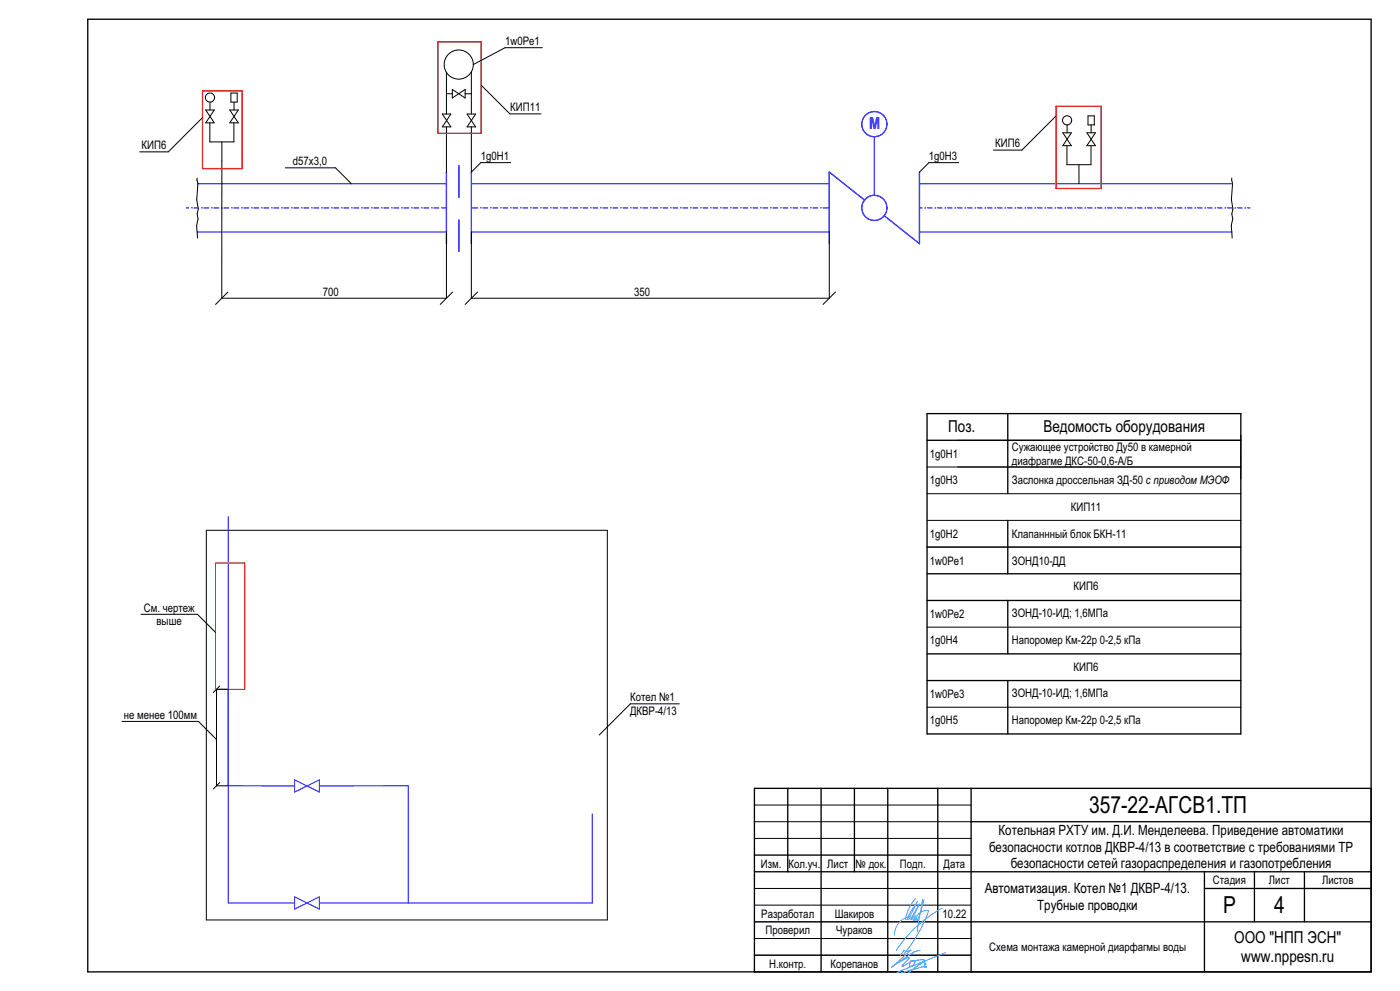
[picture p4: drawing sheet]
<svg xmlns="http://www.w3.org/2000/svg" width="420mm" height="297mm" viewBox="0 0 420 297" stroke-linecap="round" stroke-linejoin="round" font-family="sans-serif">
<g fill="none" stroke="#000" stroke-width=".3">
<path d="M162.7 14.3h-11.2l-9.5 5M60.8 35.2l-10.3 10.3h-8.6M61.7 33h2.6l-2.6 3.8h2.6zM62.9 36.8v5.7h7.3v-5.7M63 30.6v2.4M68.9 33h2.6l-2.6 3.8h2.6zM69.3 27.9h1.9v2.7h-1.9zM70.2 30.6v2.4M132.7 34.2l2.6 3.8h-2.6l2.6-3.8zM133.9 21.7v12.5M133.9 38v13.6M133.9 28.1h1.8"/>
<path d="M135.7 26.8v2.6l3.8-2.6v2.6zM139.5 28.1h1.9M140.1 34.2h2.6l-2.6 3.8h2.6zM141.4 38v13.6l2.8-2.9h9M141.4 21.5v12.7M144.4 25.5l8.6 8.6h9.3M316.8 34.7l-10.2 10.3h-8.6M318.9 39.8h2.5l-2.5 3.9h2.5zM320.1 37.4v2.4M326.1 39.8l2.5 3.9h-2.5l2.5-3.9zM326.4 34.7h1.9v2.7h-1.9zM327.3 37.4v2.4"/>
<path d="M59.1 53.4l.3 1.5-.4 4.9 .5 2.8-.4 1.5 .3 1.5-.4 2 .3 3.7M66.6 42.5l-.1 46.9h67.4v-19.9M85.6 50.3h15.1l4.7 4.8M287.6 48.7h-8.9l-2.9 2.9M320.1 43.7v5.7h7.2v-5.7M323.7 49.4v5.7M369.5 53.4l.3 1.5-.4 4.9 .5 2.8-.4 1.5 .3 1.5-.4 2 .3 3.7M141.4 69.5v19.9h107.4v-19.9M68.4 87.5l-3.7 3.7M135.8 87.5l-3.7 3.7M143.3 87.5l-3.7 3.7M250.6 87.5l-3.7 3.7"/>
<path d="M278.1 140h94.1M287.3 132h84.9M372.2 130.5v13.1M61.9 158.9h120.3v116.8h-120.3zM278.1 148h94.1M278.1 156h94.1M278.1 164h94.1M42.3 184.1h16.9l5.4 5.4M278.1 188h94.1M36.6 216.2h22.9l5.4 5.4M65.9 205.6l-1.9 1.9M68.5 206.6h-3.6v28.9h3.6"/>
<path d="M203.8 210.9h-14.7l-9.3 9.4M278.1 212h94.1M65.9 234.5l-1.9 2M226.3 251.3h65M226.3 246.3h65M226.3 241.3h65M226.3 276.3h65M226.3 271.3h65M226.3 266.3h65M226.3 286.3h65M226.3 281.3h65"/>
<circle cx="137.6" cy="19.3" r="4.4"/>
<circle cx="63" cy="29.2" r="1.37"/>
<circle cx="320.1" cy="36.1" r="1.37"/>
</g>
<g fill="none" stroke="#000" stroke-width=".4">
<path d="M26.3 5.8h385v285.5h-385zM278.1 132h94.1M278.1 124h94.1v96h-94.1zM302.3 124v24M302.3 156v16M278.1 172h94.1M278.1 180h94.1M302.3 180v16M278.1 196h94.1M278.1 204h94.1M302.3 204v16M236.3 236.3v25"/>
<path d="M246.3 236.3v55M256.3 236.3v25M266.3 236.3v55M281.3 236.3v55M291.3 236.3v55M411.3 236.3h-185v55M226.3 256.3h65M291.3 246.3h120M226.3 261.3h185M291.3 276.3h120M361.3 261.3v30M361.3 266.3h50"/>
<path d="M376.3 261.3v15M391.3 261.3v15"/>
</g>
<g fill="none" stroke="#40a5ff" stroke-width=".3">
<path d="M273.5 275.6l2.3-4.7-2.7 4.8M273.6 275.5a.67 .67 0 0 0-.8-.8 5.7 5.7 0 0 0-4.5 5.6M274 275.7l.5-.2a3.7 3.7 0 0 1 4.1-2.6 42.6 42.6 0 0 1-7.7 13.3M274.2 275.4l-.2 .3M274.6 269.3a13.1 13.1 0 0 0-3 6.3M274.7 274.5a.64 .64 0 0 1 .2 .8 .64 .64 0 0 1-.7 .4zM274.8 270.9a15.6 15.6 0 0 0-2.7 4.8M275 274.8l-.2 1M275.3 270l-2.7 5.6M276 274.1l-.8 1.7M276.2 273.3l-.7 3-.2 2.9M276.8 269.6l-.6 3.7"/>
<path d="M277.2 269.6l-1 3.7M282.6 272.2a38.5 38.5 0 0 0-13.8 12.7M267.9 289.5h.1M271.2 284.8l-1.1 1.6M271.2 284.8h.1M273.2 288.3l-2.2 1.2h-.3l2-2.2-.2-.3-3.9 2.1M273.2 288.3h.1M273.2 288.3l-.4 .9 .1 .3 .5 .1 .9-.8M273.2 284.8a1.59 1.59 0 0 1-2 0M273.2 284.8h.1M273.2 284.8l-5.3 4.7M274.3 288.8h.1"/>
<path d="M275.9 284.8v.1M275.9 284.8l-1.7 .5-6.7 4.6 .4-.4M275.9 284.9h.1M276.9 288.4h.1M276.9 288.4l-4.4 3.1 4.8-3.7-.6-.2-3.4 .5a.71 .71 0 0 1 1.2 .1l-.2 .6M277.2 288.4h-.3M277.2 288.4h.1M277.2 288.4l.3 .6M277.5 289h.1M277.5 289l-.2 .8 .3 .2 .3-.2-.2-.2-7.3 1.9M283.6 285.5l-14.6 6"/>
</g>
<g fill="none" stroke="#00f" stroke-width=".3">
<path d="M59.2 55.1h74.7M141.4 55.1h107.4M275.8 55.1h93.8M55.8 62.3h.8M57.4 62.3h.1M58.1 62.3h1.5M59.2 69.5h74.7M60.4 62.3h.1M61.1 62.3h1.5M63.4 62.3h.1M64.1 62.3h1.5M66.4 62.3h.1"/>
<path d="M67.1 62.3h1.5M69.4 62.3h.1M70.1 62.3h1.5M72.4 62.3h.1M73.1 62.3h1.5M75.4 62.3h.1M76.1 62.3h1.5M78.4 62.3h.1M79.1 62.3h1.5M81.4 62.3h.1M82.1 62.3h1.5M84.4 62.3h.1"/>
<path d="M85.1 62.3h1.5M87.4 62.3h.1M88.1 62.3h1.5M90.4 62.3h.1M91.1 62.3h1.5M93.4 62.3h.1M94.1 62.3h1.5M96.4 62.3h.1M97.1 62.3h1.5M99.4 62.3h.1M100.1 62.3h1.5M102.4 62.3h.1"/>
<path d="M103.1 62.3h1.5M105.4 62.3h.1M106.1 62.3h1.5M108.4 62.3h.1M109.1 62.3h1.5M111.4 62.3h.1M112.1 62.3h1.5M114.4 62.3h.1M115.1 62.3h1.5M117.4 62.3h.1M118.1 62.3h1.5M120.4 62.3h.1"/>
<path d="M121.1 62.3h1.5M123.4 62.3h.1M124.1 62.3h1.5M126.4 62.3h.1M127.1 62.3h1.5M129.4 62.3h.1M130.1 62.3h1.5M132.4 62.3h1.5M141.4 69.5h107.4M141.4 62.3h1.9M144.1 62.3h.1M144.8 62.3h1.5"/>
<path d="M147.1 62.3h.1M147.8 62.3h1.5M150.1 62.3h.1M150.8 62.3h1.5M153.1 62.3h.1M153.8 62.3h1.5M156.1 62.3h.1M156.8 62.3h1.5M159.1 62.3h.1M159.8 62.3h1.5M162.1 62.3h.1M162.8 62.3h1.5"/>
<path d="M165.1 62.3h.1M165.8 62.3h1.5M168.1 62.3h.1M168.8 62.3h1.5M171.1 62.3h.1M171.8 62.3h1.5M174.1 62.3h.1M174.8 62.3h1.5M177.1 62.3h.1M177.8 62.3h1.5M180.1 62.3h.1M180.8 62.3h1.5"/>
<path d="M183.1 62.3h.1M183.8 62.3h1.5M186.1 62.3h.1M186.8 62.3h1.5M189.1 62.3h.1M189.8 62.3h1.5M192.1 62.3h.1M192.8 62.3h1.5M195.1 62.3h.1M195.8 62.3h1.5M198.1 62.3h.1M198.8 62.3h1.5"/>
<path d="M201.1 62.3h.1M201.8 62.3h1.5M204.1 62.3h.1M204.8 62.3h1.5M207.1 62.3h.1M207.8 62.3h1.5M210.1 62.3h.1M210.8 62.3h1.5M213.1 62.3h.1M213.8 62.3h1.5M216.1 62.3h.1M216.8 62.3h1.5"/>
<path d="M219.1 62.3h.1M219.8 62.3h1.5M222.1 62.3h.1M222.8 62.3h1.5M225.1 62.3h.1M225.8 62.3h1.5M228.1 62.3h.1M228.8 62.3h1.5M231.1 62.3h.1M231.8 62.3h1.5M234.1 62.3h.1M234.8 62.3h1.5"/>
<path d="M237.1 62.3h.1M237.8 62.3h1.5M240.1 62.3h.1M240.8 62.3h1.5M243.1 62.3h.1M243.8 62.3h1.5M246.1 62.3h.1M246.8 62.3h2M275.8 69.5h93.8M275.8 62.3h.9M277.4 62.3h.1M278.2 62.3h1.5"/>
<path d="M280.4 62.3h.1M281.2 62.3h1.5M283.4 62.3h.1M284.2 62.3h1.5M286.4 62.3h.1M287.2 62.3h1.5M289.4 62.3h.1M290.2 62.3h1.5M292.4 62.3h.1M293.2 62.3h1.5M295.4 62.3h.1M296.2 62.3h1.5"/>
<path d="M298.4 62.3h.1M299.2 62.3h1.5M301.4 62.3h.1M302.2 62.3h1.5M304.4 62.3h.1M305.2 62.3h1.5M307.4 62.3h.1M308.2 62.3h1.5M310.4 62.3h.1M311.2 62.3h1.5M313.4 62.3h.1M314.2 62.3h1.5"/>
<path d="M316.4 62.3h.1M317.2 62.3h1.5M319.4 62.3h.1M320.2 62.3h1.5M322.4 62.3h.1M323.2 62.3h1.5M325.4 62.3h.1M326.2 62.3h1.5M328.4 62.3h.1M329.2 62.3h1.5M331.4 62.3h.1M332.2 62.3h1.5"/>
<path d="M334.4 62.3h.1M335.2 62.3h1.5M337.4 62.3h.1M338.2 62.3h1.5M340.4 62.3h.1M341.2 62.3h1.5M343.4 62.3h.1M344.2 62.3h1.5M346.4 62.3h.1M347.2 62.3h1.5M349.4 62.3h.1M350.2 62.3h1.5"/>
<path d="M352.4 62.3h.1M353.2 62.3h1.5M355.4 62.3h.1M356.2 62.3h1.5M358.4 62.3h.1M359.2 62.3h1.5M361.4 62.3h.1M362.2 62.3h1.5M364.4 62.3h.1M365.2 62.3h1.5M367.4 62.3h.1M368.2 62.3h1.5"/>
<path d="M370.4 62.3h.1M371.2 62.3h1.5M373.4 62.3h.1M374.2 62.3h.8M68.5 154.8v115.8h19.9M68.5 235.5h19.9M88.4 233.7l7.4 3.7v-3.7l-7.4 3.7zM95.8 235.5h26.7v35.1M177.7 243.9v26.7h-81.9M88.4 268.8v3.6l7.4-3.6v3.6z"/>
</g>
<g fill="none" stroke="#00f" stroke-width=".4">
<path d="M133.9 51.6v21.4M137.7 49.6v9.6M141.4 51.6v21.4M259.4 60l-10.6-8.4v21.4M262.3 41v17.5M275.8 51.6v21.4l-10.5-8.4M137.7 65.9v9.5"/>
<circle cx="262.3" cy="37.2" r="3.8"/>
<circle cx="262.3" cy="62.3" r="3.8"/>
</g>
<path d="M131.4 12.6h13v27.3h-13zM60.8 27.2h11.8v23.3h-11.8zM316.8 31.9h13.6v24.6h-13.6z" fill="none" stroke="#f00" stroke-width=".4"/>
<path d="M64.6 168.7h8.8v37.9h-8.8z" fill="none" stroke="#f00" stroke-width=".3"/>
<g font-size="7.1">
<text x="326.7" y="243.8">357-22-АГСВ1.ТП</text>
<text x="366.9" y="273.8">P</text>
<text x="382.2" y="273.8">4</text>
</g>
<text font-size="4.9" fill="#00f" x="260.7" y="38.6">М</text>
<g font-size="4.9">
<text x="284.5" y="129.5">Поз.</text>
<text x="313" y="129.5">Ведомость оборудования</text>
<text x="370.2" y="282.6">ООО &quot;НПП ЭСН&quot;</text>
<text x="372.4" y="288.4">www.nppesn.ru</text>
</g>
<g font-size="4.2">
<text x="299.6" y="250.3">Котельная РХТУ им. Д.И. Менделеева. Приведение автоматики</text>
<text x="296.7" y="255.3">безопасности котлов ДКВР-4/13 в соответствие с требованиями ТР</text>
<text x="303.2" y="260.2">безопасности сетей газораспределения и газопотребления</text>
<text x="295.4" y="267.6">Автоматизация. Котел №1 ДКВР-4/13.</text>
<text x="311.2" y="272.6">Трубные проводки</text>
</g>
<g font-size="3.5">
<text x="151.5" y="13.5">1w0Pe1</text>
<text x="153.1" y="33.3">КИП11</text>
<text x="42.5" y="44.7">КИП6</text>
<text x="144.2" y="47.9">1g0Н1</text>
<text x="278.7" y="47.9">1g0Н3</text>
<text x="298.6" y="44.2">КИП6</text>
<text x="87.9" y="49.5">d57x3,0</text>
<text x="96.9" y="88.6">700</text>
<text x="190.2" y="88.6">350</text>
<text x="278.9" y="137.4">1g0Н1</text>
<text x="303.6" y="135.3">Сужающее устройство Ду50 в камерной</text>
<text x="303.6" y="139.4">диафрагме ДКС-50-0,6-А/Б</text>
<text x="278.9" y="145.1">1g0Н3</text>
<text x="303.6" y="145">Заслонка дроссельная ЗД-50 с приводом МЭОФ</text>
<text x="321.3" y="153.1">КИП11</text>
<text x="278.9" y="161.3">1g0Н2</text>
<text x="303.6" y="161.2">Клапаннный блок БКН-11</text>
<text x="278.9" y="169.4">1w0Pe1</text>
<text x="303.6" y="169.4">ЗОНД10-ДД</text>
<text x="322.1" y="177">КИП6</text>
<text x="43.1" y="183.3">См. чертеж</text>
<text x="278.9" y="185.1">1w0Pe2</text>
<text x="303.6" y="185">ЗОНД-10-ИД; 1,6МПа</text>
<text x="46.9" y="187.4">выше</text>
<text x="278.9" y="193">1g0Н4</text>
<text x="303.6" y="193">Напоромер Км-22р 0-2,5 кПа</text>
<text x="322.1" y="201">КИП6</text>
<text x="278.9" y="209.1">1w0Pe3</text>
<text x="303.6" y="209">ЗОНД-10-ИД; 1,6МПа</text>
<text x="37.2" y="215.4">не менее 100мм</text>
<text x="189" y="210.1">Котел №1</text>
<text x="189" y="214.2">ДКВР-4/13</text>
<text x="278.9" y="217">1g0Н5</text>
<text x="303.6" y="217">Напоромер Км-22р 0-2,5 кПа</text>
<text x="228.2" y="260">Изм.</text>
<text x="236.6" y="260">Кол.уч.</text>
<text x="248.2" y="260">Лист</text>
<text x="256.7" y="260">№ док.</text>
<text x="269.9" y="260">Подп.</text>
<text x="283.1" y="260">Дата</text>
<text x="363.9" y="265">Стадия</text>
<text x="380.7" y="265">Лист</text>
<text x="396.6" y="265">Листов</text>
<text x="228.4" y="275">Разработал</text>
<text x="250.4" y="275.1">Шакиров</text>
<text x="282.7" y="275.1">10.22</text>
<text x="229.7" y="280">Проверил</text>
<text x="250.8" y="280">Чураков</text>
<text x="296.8" y="285">Схема монтажа камерной диарфагмы воды</text>
<text x="230.8" y="290">Н.контр.</text>
<text x="249.1" y="290">Корепанов</text>
</g>
</svg>
